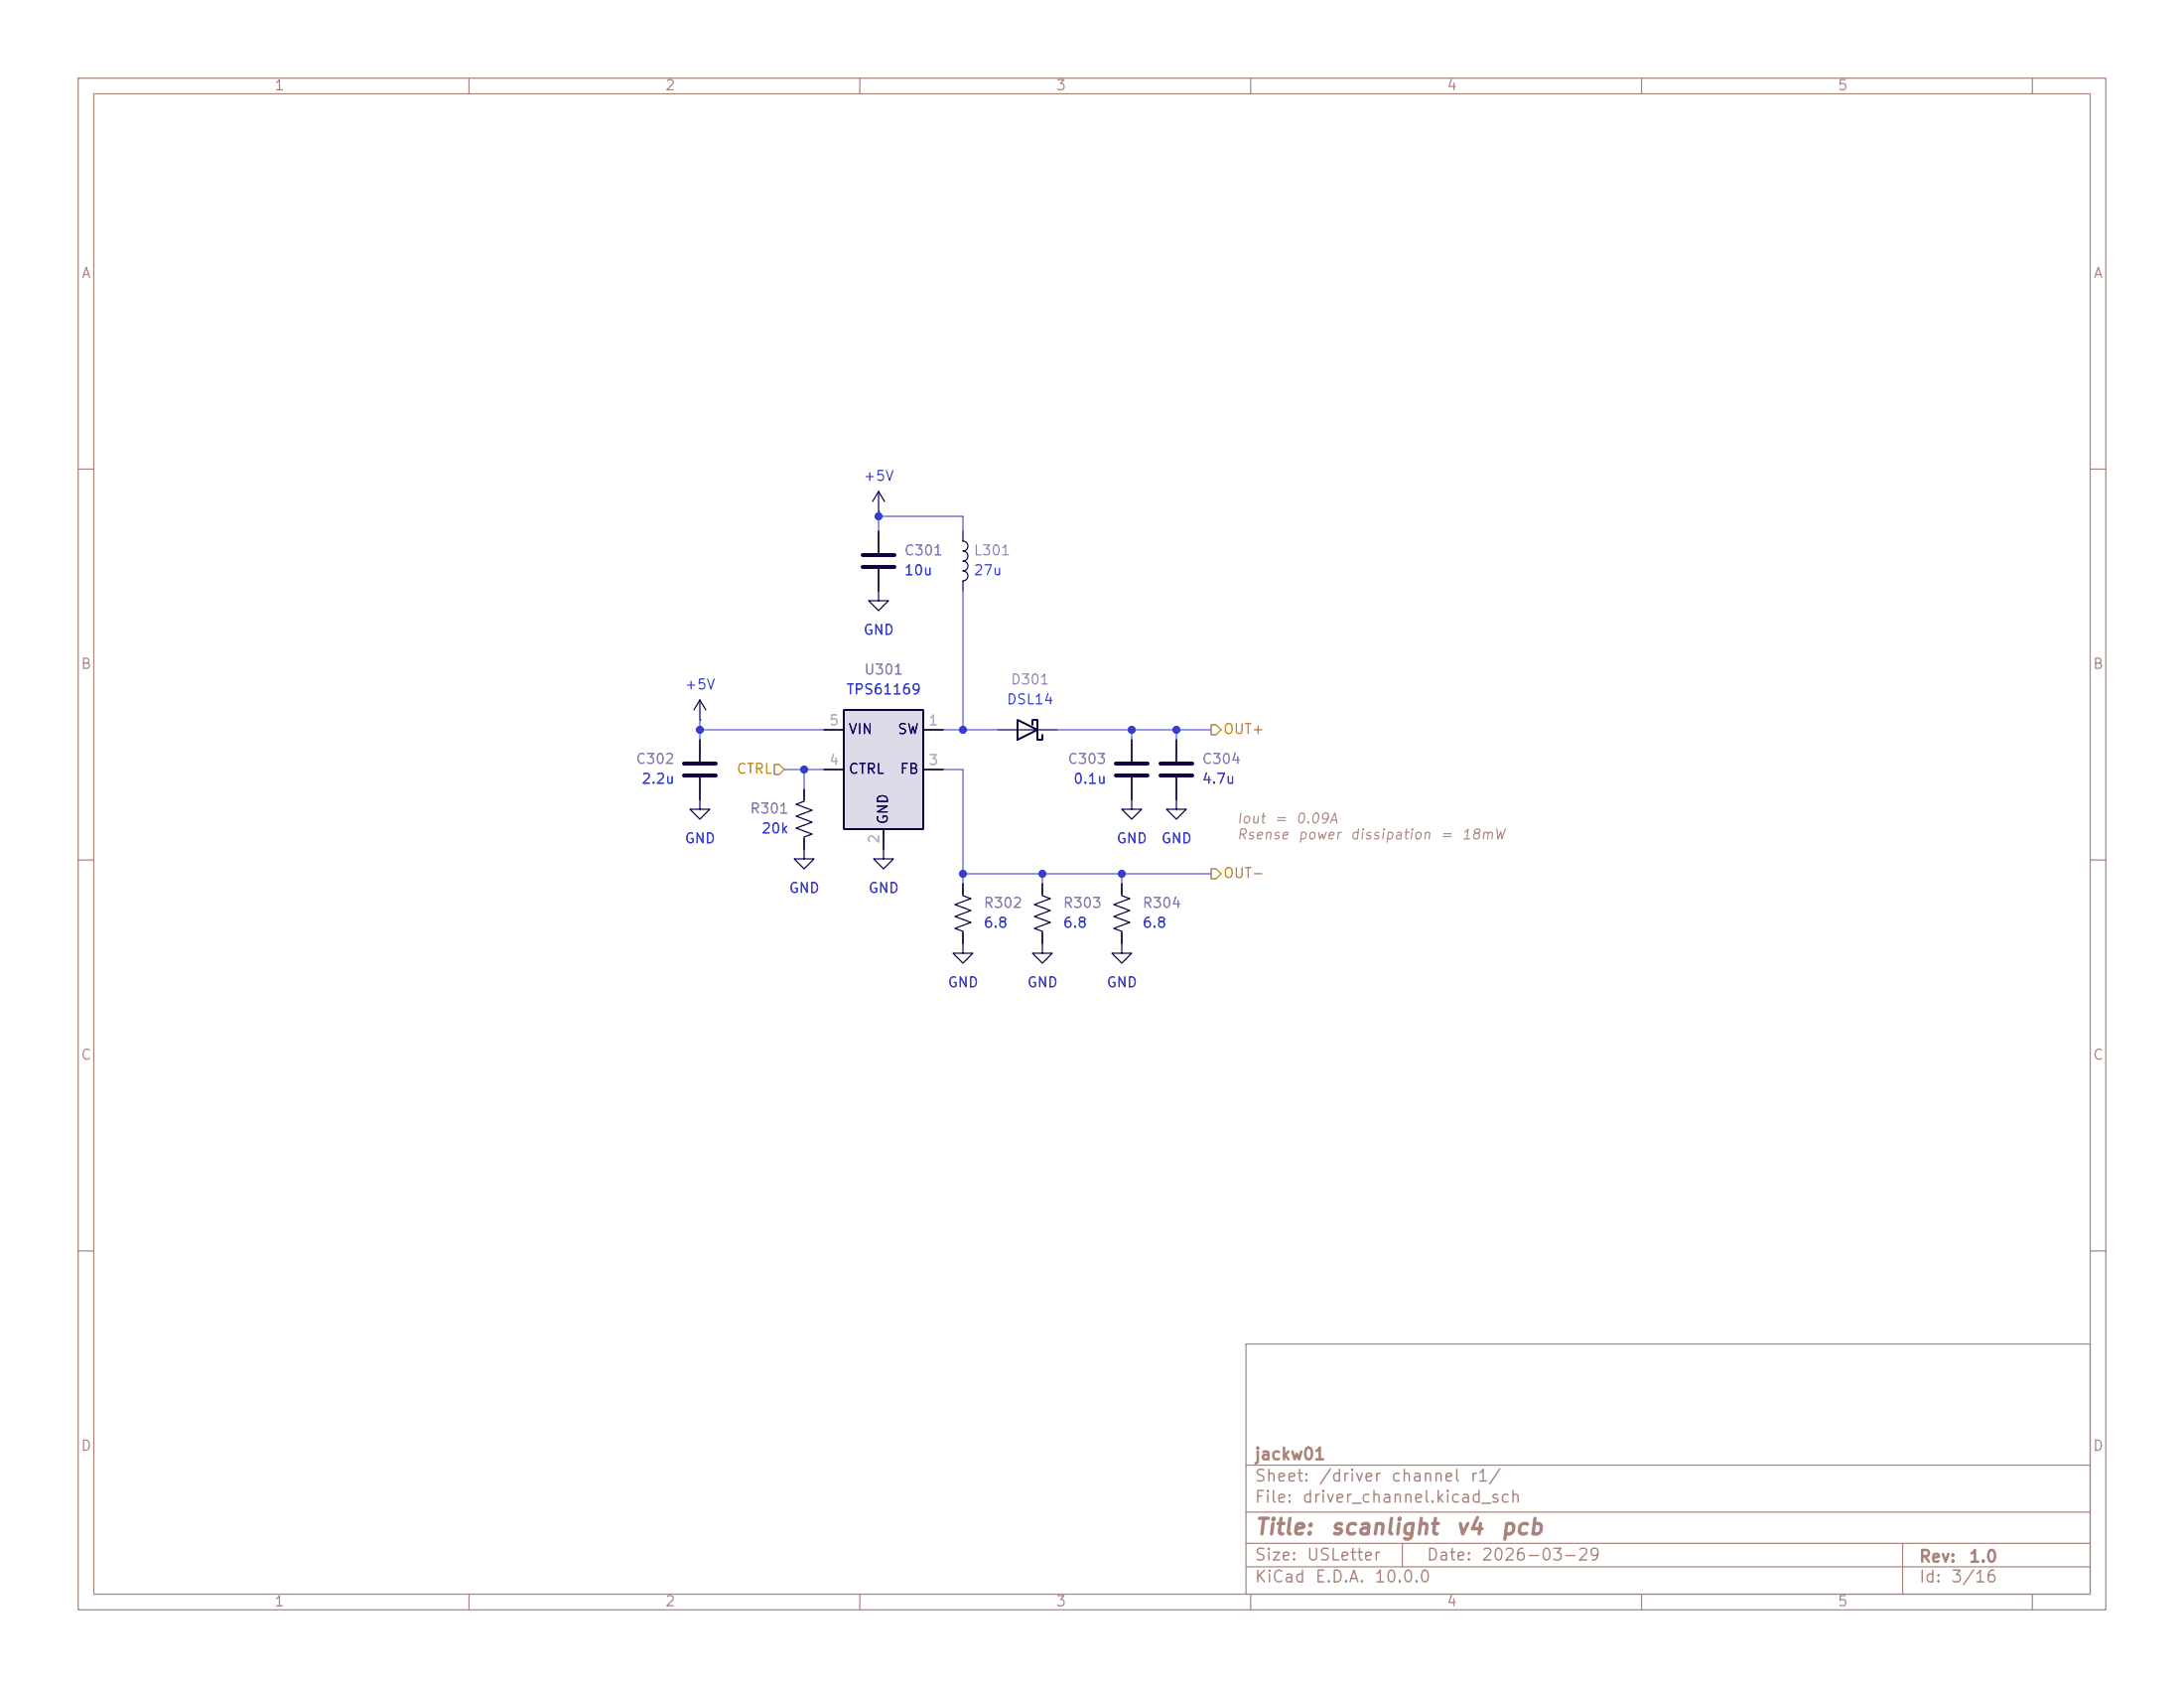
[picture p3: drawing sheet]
<svg xmlns="http://www.w3.org/2000/svg" width="279mm" height="216mm" viewBox="0 0 279 216" stroke-linecap="round" stroke-linejoin="round" font-family="sans-serif">
<g fill="none" stroke="#aa837a" stroke-width=".15">
<path d="M10 10h259.4v195.9h-259.4zM12 12h255.4v191.9h-255.4zM60 10v2M110 10v2M160 10v2M210 10v2M260 10v2M10 60h2M267.4 60h2M10 110h2M267.4 110h2M10 160h2"/>
<path d="M159.4 171.9h108v32h-108zM267.4 160h2M159.4 197.4h108M159.4 193.4h108M159.4 187.4h108M179.4 197.4v3M243.4 197.4v6.5M60 203.9v2M110 203.9v2M159.4 200.4h108M160 203.9v2M210 203.9v2"/>
<path d="M260 203.9v2"/>
</g>
<g fill="none" stroke="#130040" stroke-width=".15">
<path d="M112.4 75.6v1.2h1.3l-1.3 1.3-1.3-1.3h1.3M112.4 62.9l-.8 1.2M112.4 62.9l.8 1.2M112.4 62.9v2.5M123.2 69.2a.63 .63 0 0 1 .6 .7 .63 .63 0 0 1-.6 .6 .63 .63 0 0 1 .6 .6 .63 .63 0 0 1-.6 .7 .63 .63 0 0 1 .6 .6 .63 .63 0 0 1-.6 .6 .63 .63 0 0 1 .6 .7 .63 .63 0 0 1-.6 .6M89.5 89.5l-.7 1.3M89.5 89.5l.8 1.3M89.5 89.5v2.6M130.2 93.3h2.5M89.5 102.2v1.3h1.3l-1.3 1.3-1.2-1.3h1.2M102.9 102.2v.3l-1 .4 2 .7-2 .8 2 .8-2 .7 2 .8-1 .4v.2M102.9 108.6v1.3h1.2l-1.2 1.2-1.3-1.2h1.3"/>
<path d="M113 108.6v1.3h1.3l-1.3 1.2-1.2-1.2h1.2M123.2 114.3v.3l1 .3-2 .8 2 .8-2 .7 2 .8-2 .7 1 .4v.3M133.3 114.3v.3l1.1 .3-2.1 .8 2.1 .8-2.1 .7 2.1 .8-2.1 .7 1 .4v.3M143.5 114.3v.3l1 .3-2 .8 2 .8-2 .7 2 .8-2 .7 1 .4v.3M144.8 102.2v1.3h1.2l-1.2 1.3-1.3-1.3h1.3M150.5 102.2v1.3h1.3l-1.3 1.3-1.3-1.3h1.3M123.2 120.7v1.2h1.3l-1.3 1.3-1.3-1.3h1.3M133.3 120.7v1.2h1.3l-1.3 1.3-1.2-1.3h1.2M143.5 120.7v1.2h1.3l-1.3 1.3-1.3-1.3h1.3"/>
</g>
<path d="M110.4 71h4M110.4 72.5h4M87.5 97.7h4.1M87.5 99.2h4.1M142.7 97.7h4.1M142.7 99.2h4.1M148.5 97.7h4M148.5 99.2h4" fill="none" stroke="#130040" stroke-width=".51"/>
<g fill="none" stroke="#010022" stroke-width=".15">
<path d="M112.4 65.4h.1M112.4 67.9v2.8M112.4 72.8v2.8M123.2 67.9v1.3M123.2 74.3v1.3M89.5 92.1h.1M89.5 94.6v2.8M89.5 99.4v2.8M127.6 93.3h2.6M132.7 93.3h2.6M144.8 94.6v2.8M144.8 99.4v2.8"/>
<path d="M150.5 94.6v2.8M150.5 99.4v2.8M102.9 101v1.2M102.9 107.3v1.3M123.2 113v1.3M123.2 119.4v1.3M133.3 113v1.3M133.3 119.4v1.3M143.5 113v1.3M143.5 119.4v1.3"/>
</g>
<path d="M130.2 92.1l2.5 1.2-2.5 1.3zM132.1 92.7v-.6h.6v2.5h.6v-.6" fill="none" stroke="#130040" stroke-width=".25"/>
<path d="M107.9 90.8h10.2v15.2h-10.2z" fill="#dcdbe8"/>
<path d="M107.9 90.8h10.2v15.2h-10.2z" fill="none" stroke="#130040" stroke-width=".25"/>
<g fill="none" stroke="#010022" stroke-width=".15">
<path d="M112.4 67.9v2.8M112.4 72.8v2.8M89.5 94.6v2.8M89.5 99.4v2.8M105.4 93.3h2.5M105.4 98.4h2.5M118.1 93.3h2.5M118.1 98.4h2.5M144.8 94.6v2.8M144.8 99.4v2.8M150.5 94.6v2.8M150.5 99.4v2.8"/>
<path d="M102.9 101v1.2M102.9 107.3v1.3M113 106v2.6M123.2 113v1.3M123.2 119.4v1.3M133.3 113v1.3M133.3 119.4v1.3M143.5 113v1.3M143.5 119.4v1.3"/>
</g>
<path d="M99.1 97.8h.6l.6 .6-.6 .7h-.6zM154.9 92.7h.7l.6 .6-.6 .7h-.7zM154.9 111.1h.7l.6 .7-.6 .6h-.7z" fill="none" stroke="#c67d00" stroke-width=".15"/>
<g fill="none" stroke="#5256d0" stroke-width=".15">
<path d="M112.4 66h10.8v1.9M112.4 65.4v2.5M123.2 75.6v17.7M89.5 93.3h15.9M89.5 92.1v2.5M100.3 98.4h5.1M102.9 98.4v2.6M120.6 93.3h7M120.6 98.4h2.6v14.6M135.3 93.3h19.6M144.8 93.3v1.3M150.5 93.3v1.3"/>
<path d="M123.2 111.8h31.7M133.3 111.8v1.2M143.5 111.8v1.2"/>
</g>
<g fill="#4026c4" stroke="#4026c4" stroke-width=".13">
<circle cx="150.5" cy="93.3" r=".46"/>
<circle cx="123.2" cy="93.3" r=".46"/>
<circle cx="144.8" cy="93.3" r=".46"/>
<circle cx="143.5" cy="111.8" r=".46"/>
<circle cx="133.3" cy="111.8" r=".46"/>
<circle cx="102.9" cy="98.4" r=".46"/>
<circle cx="112.4" cy="66" r=".46"/>
<circle cx="89.5" cy="93.3" r=".46"/>
<circle cx="123.2" cy="111.8" r=".46"/>
</g>
<g font-size="2" fill="#aa837a">
<text x="160.4" y="196.8">Title:</text>
<text x="170.1" y="196.8">scanlight</text>
<text x="186.1" y="196.8">v4</text>
<text x="191.8" y="196.8">pcb</text>
</g>
<g font-size="1.5" fill="#aa837a">
<text x="160.4" y="189.9">Sheet:</text>
<text x="160.4" y="187.1">jackw01</text>
<text x="168.6" y="189.9">/driver</text>
<text x="177.9" y="189.9">channel</text>
<text x="187.9" y="189.9">r1/</text>
<text x="160.4" y="192.6">File:</text>
<text x="166.5" y="192.6">driver_channel.kicad_sch</text>
<text x="160.4" y="202.8">KiCad</text>
<text x="160.4" y="200">Size:</text>
<text x="167.1" y="200">USLetter</text>
<text x="168.1" y="202.8">E.D.A.</text>
<text x="175.7" y="202.8">10.0.0</text>
<text x="182.4" y="200">Date:</text>
<text x="189.4" y="200">2026-03-29</text>
<text x="245.4" y="200.2">Rev:</text>
<text x="245.4" y="202.8">Id:</text>
<text x="249.5" y="202.8">3/16</text>
<text x="251.8" y="200.2">1.0</text>
</g>
<g font-size="1.3" fill="#aa837a">
<text x="35" y="11.9">1</text>
<text x="85" y="11.9">2</text>
<text x="135" y="11.9">3</text>
<text x="185" y="11.9">4</text>
<text x="235" y="11.9">5</text>
<text x="10.3" y="35.9">A</text>
<text x="267.7" y="35.9">A</text>
<text x="10.3" y="85.9">B</text>
<text x="267.7" y="85.9">B</text>
<text x="10.3" y="135.9">C</text>
<text x="267.7" y="135.9">C</text>
<text x="10.3" y="185.9">D</text>
<text x="267.7" y="185.9">D</text>
<text x="35" y="205.8">1</text>
<text x="85" y="205.8">2</text>
<text x="135" y="205.8">3</text>
<text x="185" y="205.8">4</text>
<text x="235" y="205.8">5</text>
</g>
<g font-size="1.3" fill="#353dd0">
<text x="110.4" y="61.8">+5V</text>
<text x="115.6" y="73.9">10u</text>
<text x="124.5" y="73.9">27u</text>
<text x="110.4" y="81.5">GND</text>
<text x="87.5" y="88.5">+5V</text>
<text x="108.2" y="89.1">TPS61169</text>
<text x="128.7" y="90.4">DSL14</text>
<text x="82" y="100.6">2.2u</text>
<text x="137.2" y="100.6">0.1u</text>
<text x="153.7" y="100.6">4.7u</text>
<text x="97.3" y="106.9">20k</text>
<text x="87.5" y="108.2">GND</text>
<text x="142.7" y="108.2">GND</text>
<text x="148.5" y="108.2">GND</text>
<text x="100.8" y="114.5">GND</text>
<text x="111" y="114.5">GND</text>
<text x="125.7" y="119">6.8</text>
<text x="135.9" y="119">6.8</text>
<text x="146.1" y="119">6.8</text>
<text x="121.2" y="126.6">GND</text>
<text x="131.3" y="126.6">GND</text>
<text x="141.5" y="126.6">GND</text>
</g>
<g font-size="1.3" fill="#8d7cb6">
<text x="115.6" y="71.3">C301</text>
<text x="124.5" y="71.3">L301</text>
<text x="110.4" y="86.6">U301</text>
<text x="129.2" y="87.9">D301</text>
<text x="81.2" y="98">C302</text>
<text x="136.5" y="98">C303</text>
<text x="153.7" y="98">C304</text>
<text x="95.9" y="104.4">R301</text>
<text x="125.7" y="116.4">R302</text>
<text x="135.9" y="116.4">R303</text>
<text x="146.1" y="116.4">R304</text>
</g>
<g font-size="1.3" fill="#b4afbe">
<text x="106" y="93.1">5</text>
<text x="118.7" y="93.1">1</text>
<text x="106" y="98.2">4</text>
<text x="118.7" y="98.2">3</text>
<text x="112.8" y="108" transform="rotate(-90 112.8 108)">2</text>
</g>
<g font-size="1.3" fill="#15005e">
<text x="108.5" y="94.2">VIN</text>
<text x="114.7" y="94.2">SW</text>
<text x="108.5" y="99.3">CTRL</text>
<text x="115" y="99.3">FB</text>
<text x="113.9" y="105.5" transform="rotate(-90 113.9 105.5)">GND</text>
</g>
<g font-size="1.3" fill="#c67d00">
<text x="156.4" y="94.2">OUT+</text>
<text x="94.1" y="99.3">CTRL</text>
<text x="156.4" y="112.6">OUT-</text>
</g>
<g font-size="1.3" fill="#a4907e">
<text x="158.1" y="105.6">Iout</text>
<text x="158.1" y="107.7">Rsense</text>
<text x="162.9" y="105.6">=</text>
<text x="165.7" y="105.6">0.09A</text>
<text x="165.9" y="107.7">power</text>
<text x="172.6" y="107.7">dissipation</text>
<text x="184.1" y="107.7">=</text>
<text x="186.9" y="107.7">18mW</text>
</g>
</svg>
